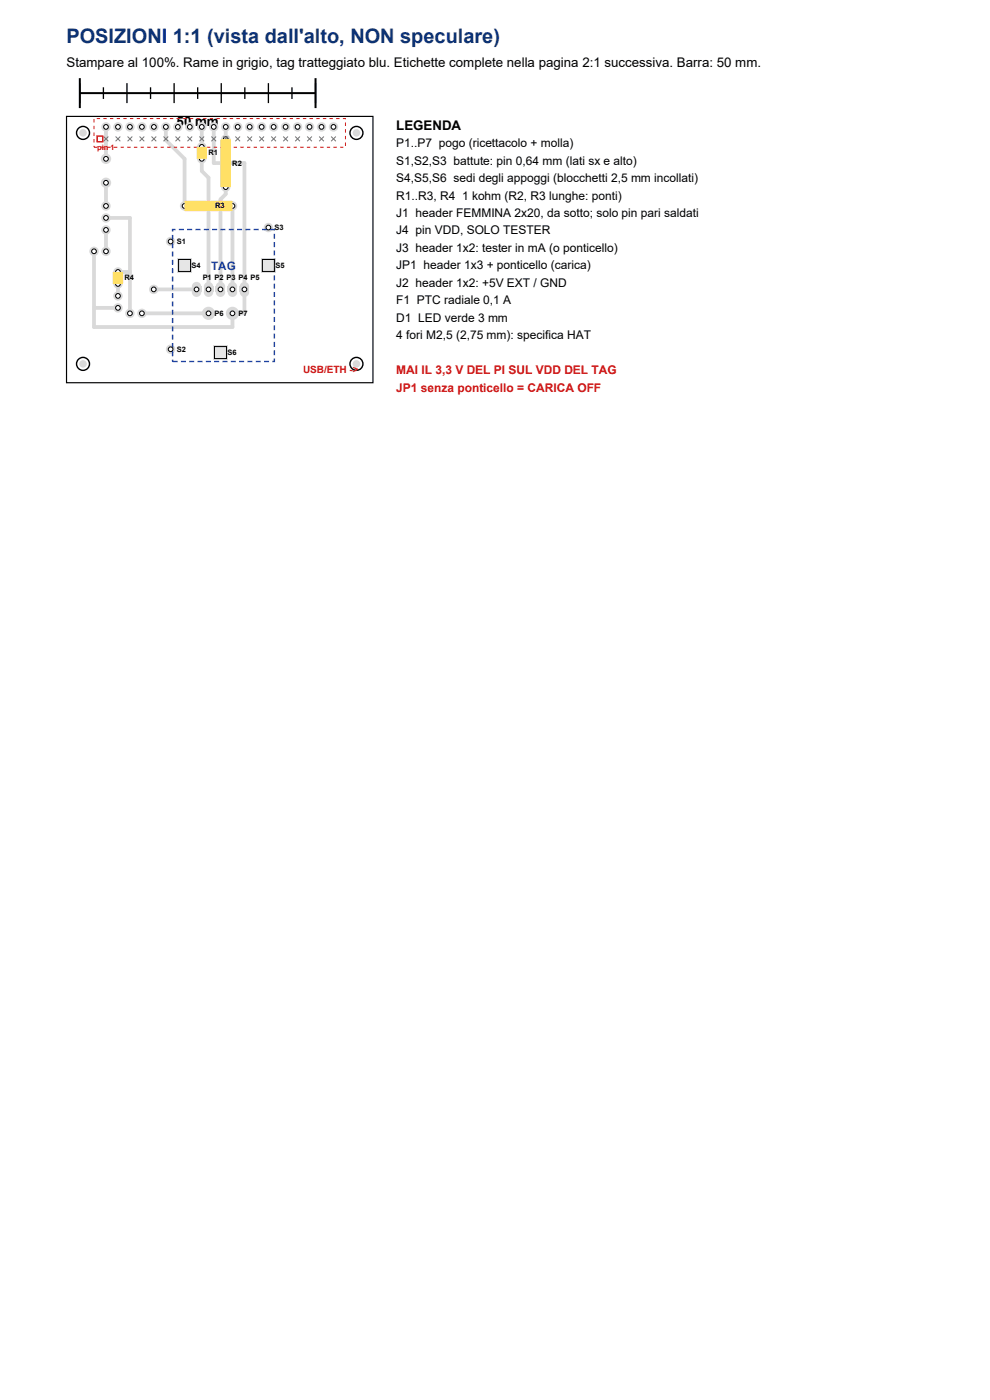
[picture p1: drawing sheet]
<svg xmlns="http://www.w3.org/2000/svg" width="210mm" height="297mm" viewBox="0 0 210 297" stroke-linecap="round" stroke-linejoin="round" font-family="sans-serif">
<path d="M16.9 19.8h50M16.9 16.6v6.3M66.9 16.6v6.3" fill="none" stroke="#000" stroke-width=".42"/>
<path d="M16.9 17.6v4.3M21.9 18.5v2.5M26.9 17.6v4.3M31.9 18.5v2.5M36.9 17.6v4.3M41.9 18.5v2.5M46.9 17.6v4.3M51.9 18.5v2.5M56.9 17.6v4.3M61.9 18.5v2.5M66.9 17.6v4.3" fill="none" stroke="#000" stroke-width=".28"/>
<path d="M14.1 24.7h65v56.5h-65z" fill="none" stroke="#000" stroke-width=".25"/>
<g fill="none" stroke="#d9d9d9" stroke-width=".8">
<path d="M22.5 26.9v6.8M22.5 38.8v4.9M35.2 26.9v2.8l4 4v10M42.8 33.7v2.6l1.4 1.4v22.1M42.8 26.9v4.3M45.3 26.9v7.7h6.6v25.2M47.9 39.7v1.5l-1.1 1.1v17.5M47.9 26.9v2.6M19.9 53.3v16.1h29.4v-2.9h2.6v-5.1M22.5 48.8v4.5M22.5 46.2h5.1v20.3M25 57.7h2.6"/>
<path d="M49.3 43.7v16.1M19.9 65.3h5.1M25 60.2v2.6M30.1 66.5h14.1M32.6 61.4h9.1"/>
</g>
<g fill="#d9d9d9">
<path d="M40.7 60.8h2v1.2h-2z"/>
<path d="M43.2 60.8h2v1.2h-2z"/>
<path d="M45.8 60.8h2v1.2h-2z"/>
<path d="M48.3 60.8h2v1.2h-2z"/>
<path d="M50.9 60.8h2v1.2h-2z"/>
<path d="M37.7 54.8h3v3h-3z"/>
<path d="M55.4 54.8h3v3h-3z"/>
<path d="M45.3 73.3h3v3h-3z"/>
<circle cx="41.7" cy="60.8" r="1"/>
<circle cx="41.7" cy="62" r="1"/>
<circle cx="44.2" cy="60.8" r="1"/>
<circle cx="44.2" cy="62" r="1"/>
<circle cx="46.8" cy="60.8" r="1"/>
<circle cx="46.8" cy="62" r="1"/>
<circle cx="49.3" cy="60.8" r="1"/>
<circle cx="49.3" cy="62" r="1"/>
<circle cx="51.9" cy="60.8" r="1"/>
<circle cx="51.9" cy="62" r="1"/>
<circle cx="44.2" cy="66.5" r="1.4"/>
<circle cx="49.3" cy="66.5" r="1.4"/>
<circle cx="22.5" cy="26.9" r="1"/>
<circle cx="25" cy="26.9" r="1"/>
<circle cx="27.6" cy="26.9" r="1"/>
<circle cx="30.1" cy="26.9" r="1"/>
<circle cx="32.6" cy="26.9" r="1"/>
<circle cx="35.2" cy="26.9" r="1"/>
<circle cx="37.7" cy="26.9" r="1"/>
<circle cx="40.3" cy="26.9" r="1"/>
<circle cx="42.8" cy="26.9" r="1"/>
<circle cx="45.3" cy="26.9" r="1"/>
<circle cx="47.9" cy="26.9" r="1"/>
<circle cx="50.4" cy="26.9" r="1"/>
<circle cx="53" cy="26.9" r="1"/>
<circle cx="55.5" cy="26.9" r="1"/>
<circle cx="58" cy="26.9" r="1"/>
<circle cx="60.6" cy="26.9" r="1"/>
<circle cx="63.1" cy="26.9" r="1"/>
<circle cx="65.7" cy="26.9" r="1"/>
<circle cx="68.2" cy="26.9" r="1"/>
<circle cx="70.7" cy="26.9" r="1"/>
<circle cx="49.3" cy="43.7" r="1"/>
<circle cx="39.2" cy="43.7" r="1"/>
<circle cx="42.8" cy="33.7" r="1"/>
<circle cx="42.8" cy="31.2" r="1"/>
<circle cx="47.9" cy="39.7" r="1"/>
<circle cx="47.9" cy="29.5" r="1"/>
<circle cx="32.6" cy="61.4" r="1"/>
<circle cx="22.5" cy="33.7" r="1.1"/>
<circle cx="22.5" cy="38.8" r="1.1"/>
<circle cx="22.5" cy="43.7" r="1"/>
<circle cx="22.5" cy="46.2" r="1"/>
<circle cx="22.5" cy="48.8" r="1"/>
<circle cx="22.5" cy="53.3" r="1"/>
<circle cx="19.9" cy="53.3" r="1"/>
<circle cx="30.1" cy="66.5" r="1"/>
<circle cx="27.6" cy="66.5" r="1"/>
<circle cx="25" cy="57.7" r="1"/>
<circle cx="25" cy="60.2" r="1"/>
<circle cx="25" cy="62.8" r="1"/>
<circle cx="25" cy="65.3" r="1"/>
<circle cx="36.2" cy="51.2" r="1"/>
<circle cx="36.2" cy="74.1" r="1"/>
<circle cx="56.9" cy="48.3" r="1"/>
<circle cx="17.6" cy="28.2" r=".8"/>
<circle cx="75.6" cy="28.2" r=".8"/>
<circle cx="17.6" cy="77.2" r=".8"/>
<circle cx="75.6" cy="77.2" r=".8"/>
</g>
<path d="M36.6 48.7h21.6v28h-21.6z" fill="none" stroke="#1a40cc" stroke-width=".3" stroke-dasharray="1.1 .7" stroke-linecap="butt"/>
<path d="M19.9 25.2h53.4v6h-53.4z" fill="none" stroke="#cc0d0d" stroke-width=".21" stroke-dasharray=".7 .7" stroke-linecap="butt"/>
<g fill="#fff" stroke="#000" stroke-width=".21">
<circle cx="41.7" cy="61.4" r=".5"/>
<circle cx="44.2" cy="61.4" r=".5"/>
<circle cx="46.8" cy="61.4" r=".5"/>
<circle cx="49.3" cy="61.4" r=".5"/>
<circle cx="51.9" cy="61.4" r=".5"/>
<circle cx="44.2" cy="66.5" r=".5"/>
<circle cx="49.3" cy="66.5" r=".5"/>
<circle cx="22.5" cy="26.9" r=".5"/>
<circle cx="25" cy="26.9" r=".5"/>
<circle cx="27.6" cy="26.9" r=".5"/>
<circle cx="30.1" cy="26.9" r=".5"/>
<circle cx="32.6" cy="26.9" r=".5"/>
<circle cx="35.2" cy="26.9" r=".5"/>
<circle cx="37.7" cy="26.9" r=".5"/>
<circle cx="40.3" cy="26.9" r=".5"/>
<circle cx="42.8" cy="26.9" r=".5"/>
<circle cx="45.3" cy="26.9" r=".5"/>
<circle cx="47.9" cy="26.9" r=".5"/>
<circle cx="50.4" cy="26.9" r=".5"/>
<circle cx="53" cy="26.9" r=".5"/>
<circle cx="55.5" cy="26.9" r=".5"/>
<circle cx="58" cy="26.9" r=".5"/>
<circle cx="60.6" cy="26.9" r=".5"/>
<circle cx="63.1" cy="26.9" r=".5"/>
<circle cx="65.7" cy="26.9" r=".5"/>
<circle cx="68.2" cy="26.9" r=".5"/>
<circle cx="70.7" cy="26.9" r=".5"/>
<circle cx="49.3" cy="43.7" r=".5"/>
<circle cx="39.2" cy="43.7" r=".5"/>
<circle cx="42.8" cy="33.7" r=".5"/>
<circle cx="42.8" cy="31.2" r=".5"/>
<circle cx="47.9" cy="39.7" r=".5"/>
<circle cx="47.9" cy="29.5" r=".5"/>
<circle cx="32.6" cy="61.4" r=".5"/>
<circle cx="22.5" cy="33.7" r=".5"/>
<circle cx="22.5" cy="38.8" r=".5"/>
<circle cx="22.5" cy="43.7" r=".5"/>
<circle cx="22.5" cy="46.2" r=".5"/>
<circle cx="22.5" cy="48.8" r=".5"/>
<circle cx="22.5" cy="53.3" r=".5"/>
<circle cx="19.9" cy="53.3" r=".5"/>
<circle cx="30.1" cy="66.5" r=".5"/>
<circle cx="27.6" cy="66.5" r=".5"/>
<circle cx="25" cy="57.7" r=".5"/>
<circle cx="25" cy="60.2" r=".5"/>
<circle cx="25" cy="62.8" r=".5"/>
<circle cx="25" cy="65.3" r=".5"/>
<circle cx="36.2" cy="51.2" r=".5"/>
<circle cx="36.2" cy="74.1" r=".5"/>
<circle cx="56.9" cy="48.3" r=".5"/>
</g>
<g fill="#e6e6e6" stroke="#000" stroke-width=".21">
<path d="M37.9 55h2.5v2.6h-2.5z"/>
<path d="M55.7 55h2.5v2.6h-2.5z"/>
<path d="M45.5 73.5h2.5v2.6h-2.5z"/>
</g>
<g fill="none" stroke="#000" stroke-width=".3">
<circle cx="17.6" cy="28.2" r="1.38"/>
<circle cx="75.6" cy="28.2" r="1.38"/>
<circle cx="17.6" cy="77.2" r="1.38"/>
<circle cx="75.6" cy="77.2" r="1.38"/>
</g>
<g fill="none" stroke="#737373" stroke-width=".21">
<path d="M22 29l1 1M23 29l-1 1M24.5 29l1 1M25.5 29l-1 1M27.1 29l1 1M28.1 29l-1 1M29.6 29l1 1M30.6 29l-1 1M32.1 29l1 1M33.1 29l-1 1M34.7 29l1 1M35.7 29l-1 1"/>
<path d="M37.2 29l1 1M38.2 29l-1 1M39.8 29l1 1M40.8 29l-1 1M42.3 29l1 1M43.3 29l-1 1M44.8 29l1 1M45.8 29l-1 1M47.4 29l1 1M48.4 29l-1 1M49.9 29l1 1M50.9 29l-1 1"/>
<path d="M52.5 29l1 1M53.5 29l-1 1M55 29l1 1M56 29l-1 1M57.5 29l1 1M58.5 29l-1 1M60.1 29l1 1M61.1 29l-1 1M62.6 29l1 1M63.6 29l-1 1M65.2 29l1 1M66.2 29l-1 1"/>
<path d="M67.7 29l1 1M68.7 29l-1 1M70.2 29l1 1M71.2 29l-1 1"/>
</g>
<path d="M20.6 28.9h1.2v1.2h-1.2z" fill="none" stroke="#cc0d0d" stroke-width=".3"/>
<path d="M42.8 31.2v2.5M47.9 29.5v10.2M25 57.7v2.5M39.2 43.7h10.1" fill="none" stroke="#ffe066" stroke-width="2.2" stroke-linecap="butt"/>
<text font-size="4.2" fill="#0d3373" x="14.1" y="9.2">POSIZIONI 1:1 (vista dall'alto, NON speculare)</text>
<g font-size="2.8">
<text x="14.1" y="14.1">Stampare al 100%. Rame in grigio, tag tratteggiato blu. Etichette complete nella pagina 2:1 successiva. Barra: 50 mm.</text>
<text x="37.5" y="26.8">50 mm</text>
<text x="84" y="27.5">LEGENDA</text>
</g>
<g font-size="2.5">
<text x="84" y="31.2">P1..P7 pogo (ricettacolo + molla)</text>
<text x="84" y="34.9">S1,S2,S3 battute: pin 0,64 mm (lati sx e alto)</text>
<text x="84" y="38.6">S4,S5,S6 sedi degli appoggi (blocchetti 2,5 mm incollati)</text>
<text x="84" y="42.3">R1..R3, R4 1 kohm (R2, R3 lunghe: ponti)</text>
<text x="84" y="46">J1 header FEMMINA 2x20, da sotto; solo pin pari saldati</text>
<text x="84" y="49.7">J4 pin VDD, SOLO TESTER</text>
<text x="84" y="53.4">J3 header 1x2: tester in mA (o ponticello)</text>
<text x="84" y="57.1">JP1 header 1x3 + ponticello (carica)</text>
<text x="84" y="60.9">J2 header 1x2: +5V EXT / GND</text>
<text x="84" y="64.6">F1 PTC radiale 0,1 A</text>
<text x="84" y="68.3">D1 LED verde 3 mm</text>
<text x="84" y="72">4 fori M2,5 (2,75 mm): specifica HAT</text>
</g>
<text font-size="2.5" fill="#1a40cc" x="44.8" y="57.2">TAG</text>
<g font-size="2.5" fill="#cc0d0d">
<text x="84" y="79.4">MAI IL 3,3 V DEL PI SUL VDD DEL TAG</text>
<text x="84" y="83.1">JP1 senza ponticello = CARICA OFF</text>
</g>
<text font-size="2.1" fill="#cc0d0d" x="64.3" y="79.2">USB/ETH ­&gt;</text>
<text font-size="1.6" fill="#cc0d0d" x="20.6" y="31.9">pin 1</text>
<g font-size="1.6">
<text x="44.2" y="32.9">R1</text>
<text x="49.3" y="35.1">R2</text>
<text x="45.6" y="44.2">R3</text>
<text x="37.5" y="51.7">S1</text>
<text x="58.2" y="48.8">S3</text>
<text x="26.4" y="59.5">R4</text>
<text x="40.7" y="56.8">S4</text>
<text x="43" y="59.5">P1 P2 P3 P4 P5</text>
<text x="58.4" y="56.8">S5</text>
<text x="45.5" y="67">P6</text>
<text x="50.6" y="67">P7</text>
<text x="37.5" y="74.6">S2</text>
<text x="48.3" y="75.3">S6</text>
</g>
</svg>
